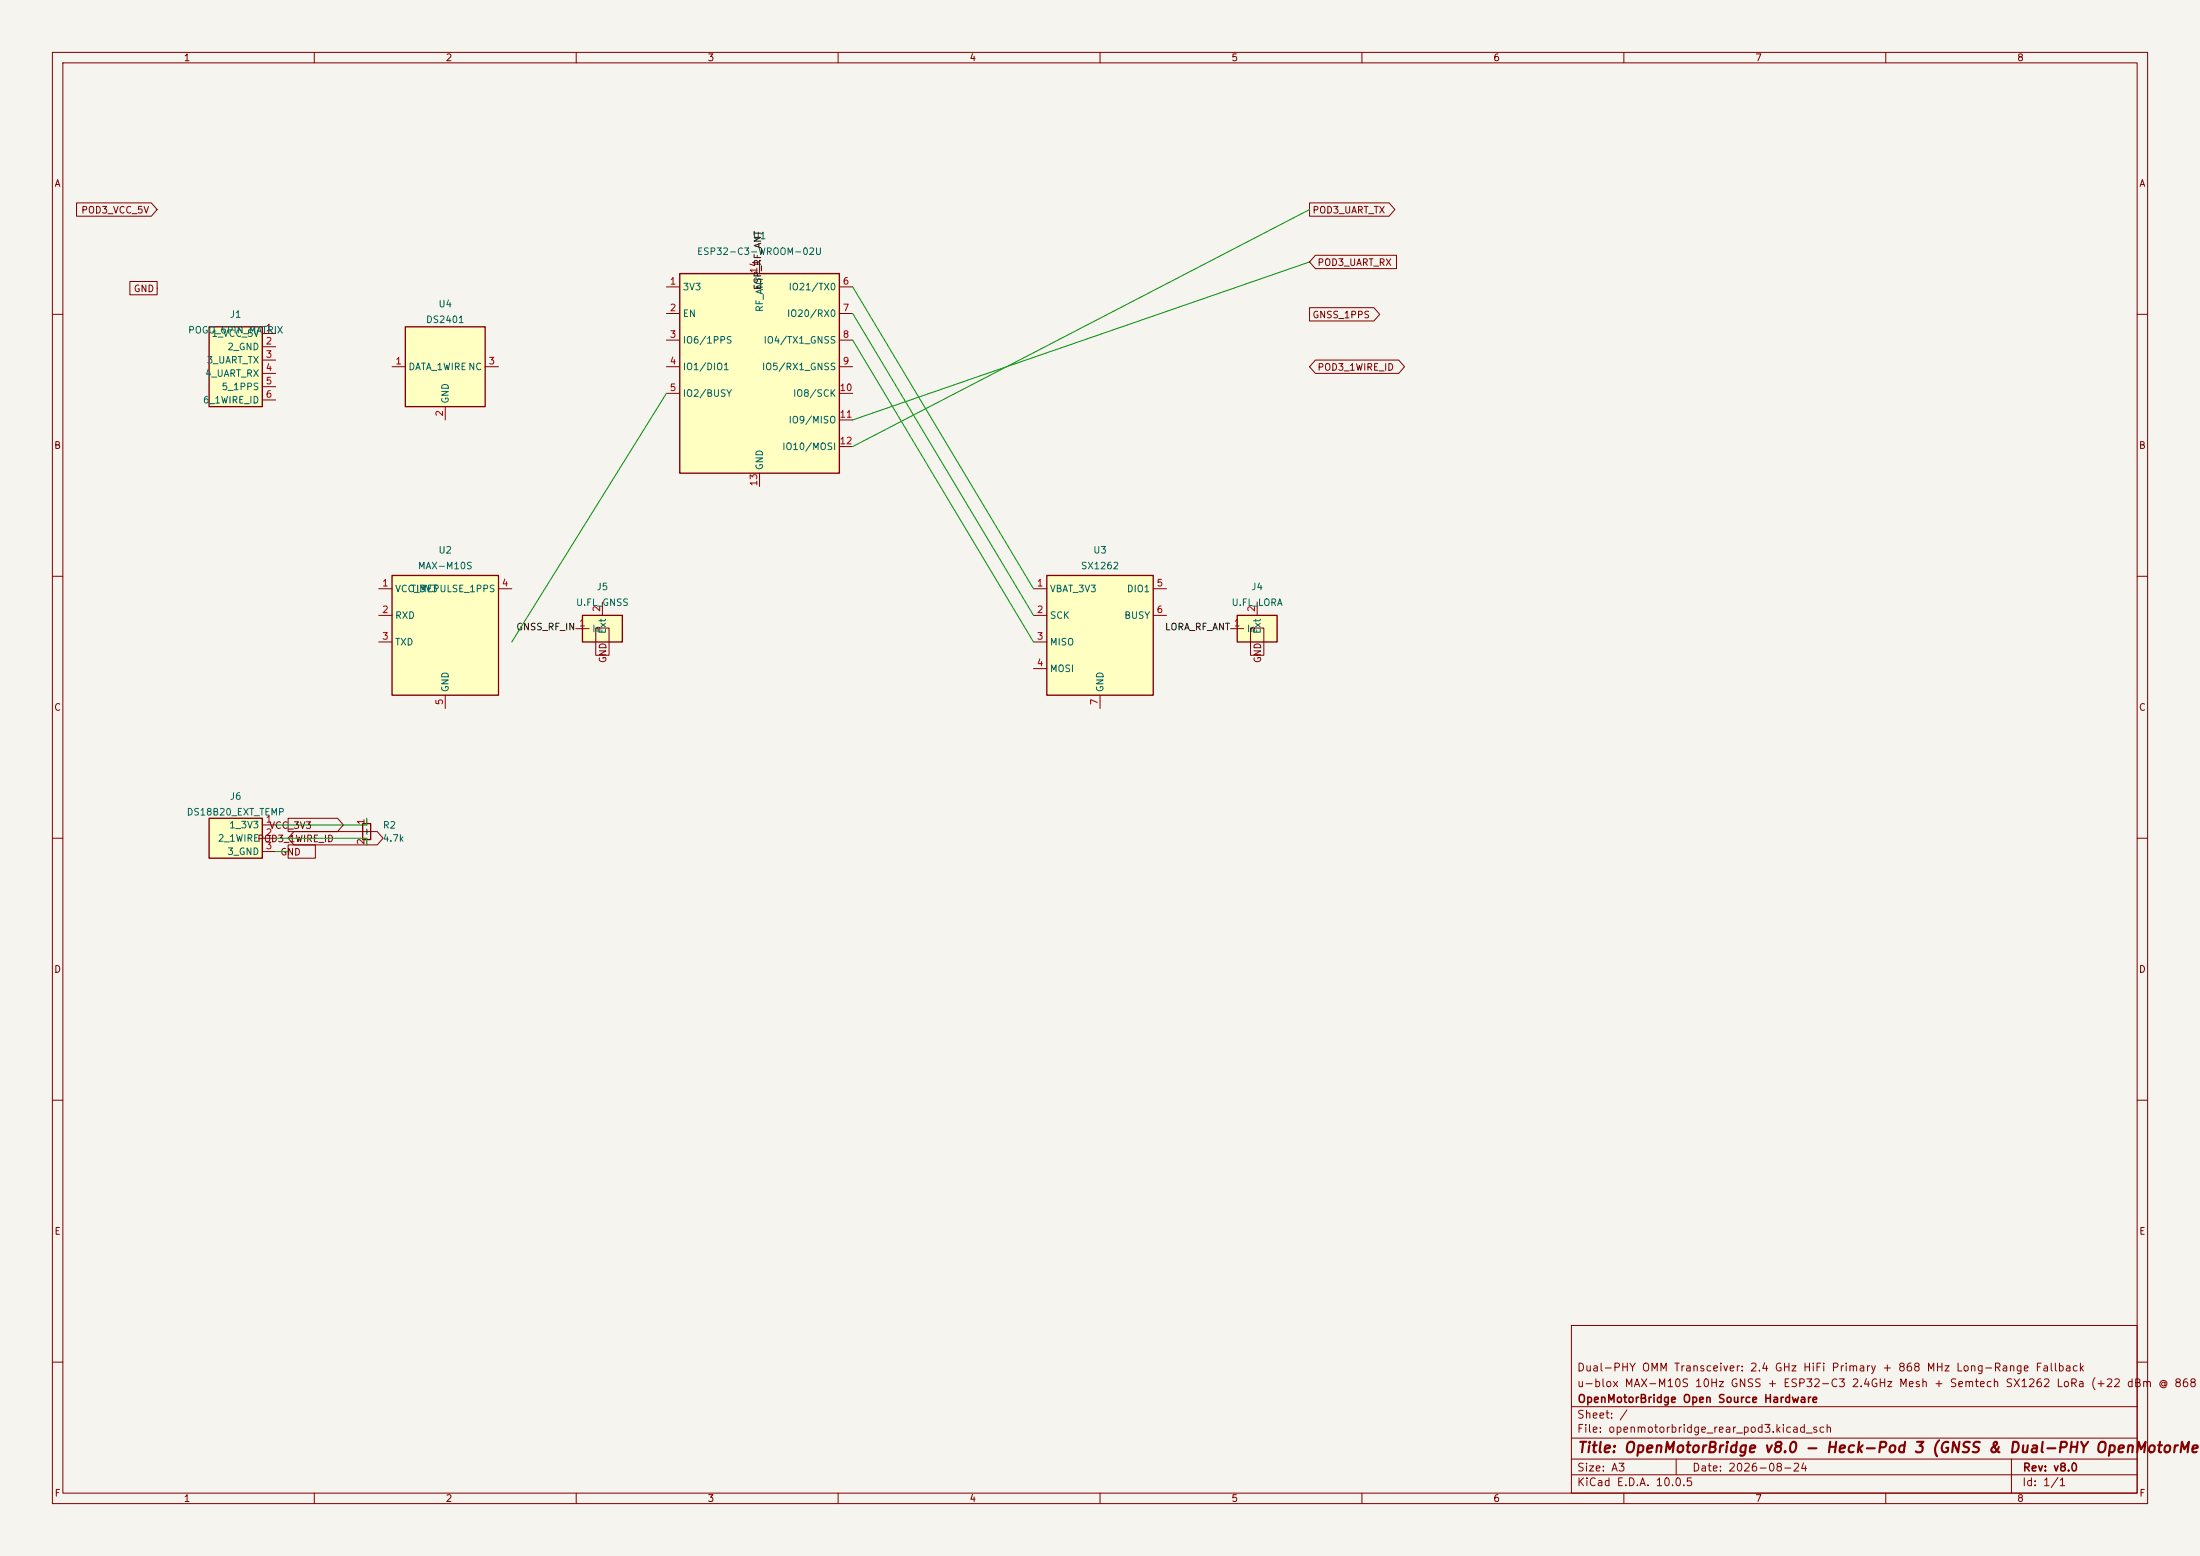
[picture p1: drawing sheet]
(kicad_sch
 (version 20260306)
 (generator "eeschema")
 (generator_version "10.0")
 (paper "A3")
 (title_block
  (title "OpenMotorBridge v8.0 - Heck-Pod 3 (GNSS & Dual-PHY OpenMotorMesh)")
  (date "2026-08-24")
  (rev "v8.0")
  (company "OpenMotorBridge Open Source Hardware")
  (comment 1 "u-blox MAX-M10S 10Hz GNSS + ESP32-C3 2.4GHz Mesh + Semtech SX1262 LoRa (+22 dBm @ 868 MHz)")
  (comment 2 "Dual-PHY OMM Transceiver: 2.4 GHz HiFi Primary + 868 MHz Long-Range Fallback"))
 (lib_symbols
  (symbol "Device:C_Small"
   (pin passive line (at 0 2.54 270) (length 1.27) (name "~" (effects (font (size 1.27 1.27)))) (number "1" (effects (font (size 1.27 1.27)))))
   (pin passive line (at 0 -2.54 90) (length 1.27) (name "~" (effects (font (size 1.27 1.27)))) (number "2" (effects (font (size 1.27 1.27)))))
   (property "Reference" "C" (at 1.905 0 0) (effects (font (size 1.27 1.27)) (justify left)))
   (property "Value" "C_Small" (at 1.905 -1.905 0) (effects (font (size 1.27 1.27)) (justify left)))
   (symbol "C_Small_0_1"
    (polyline (pts (xy -1.524 -0.635) (xy 1.524 -0.635)) (stroke (width 0.254) (type solid)) (fill (type none)))
    (polyline (pts (xy -1.524 0.635) (xy 1.524 0.635)) (stroke (width 0.254) (type solid)) (fill (type none)))))
  (symbol "RF_Module:ESP32-C3-WROOM-02"
   (pin power_in line (at -17.78 15.24 0) (length 2.54) (name "3V3" (effects (font (size 1.27 1.27)))) (number "1" (effects (font (size 1.27 1.27)))))
   (pin input line (at -17.78 10.16 0) (length 2.54) (name "EN" (effects (font (size 1.27 1.27)))) (number "2" (effects (font (size 1.27 1.27)))))
   (pin input line (at -17.78 5.08 0) (length 2.54) (name "IO6/1PPS" (effects (font (size 1.27 1.27)))) (number "3" (effects (font (size 1.27 1.27)))))
   (pin input line (at -17.78 0 0) (length 2.54) (name "IO1/DIO1" (effects (font (size 1.27 1.27)))) (number "4" (effects (font (size 1.27 1.27)))))
   (pin input line (at -17.78 -5.08 0) (length 2.54) (name "IO2/BUSY" (effects (font (size 1.27 1.27)))) (number "5" (effects (font (size 1.27 1.27)))))
   (pin output line (at 17.78 15.24 180) (length 2.54) (name "IO21/TX0" (effects (font (size 1.27 1.27)))) (number "6" (effects (font (size 1.27 1.27)))))
   (pin input line (at 17.78 10.16 180) (length 2.54) (name "IO20/RX0" (effects (font (size 1.27 1.27)))) (number "7" (effects (font (size 1.27 1.27)))))
   (pin output line (at 17.78 5.08 180) (length 2.54) (name "IO4/TX1_GNSS" (effects (font (size 1.27 1.27)))) (number "8" (effects (font (size 1.27 1.27)))))
   (pin input line (at 17.78 0 180) (length 2.54) (name "IO5/RX1_GNSS" (effects (font (size 1.27 1.27)))) (number "9" (effects (font (size 1.27 1.27)))))
   (pin output line (at 17.78 -5.08 180) (length 2.54) (name "IO8/SCK" (effects (font (size 1.27 1.27)))) (number "10" (effects (font (size 1.27 1.27)))))
   (pin input line (at 17.78 -10.16 180) (length 2.54) (name "IO9/MISO" (effects (font (size 1.27 1.27)))) (number "11" (effects (font (size 1.27 1.27)))))
   (pin output line (at 17.78 -15.24 180) (length 2.54) (name "IO10/MOSI" (effects (font (size 1.27 1.27)))) (number "12" (effects (font (size 1.27 1.27)))))
   (pin power_in line (at 0 -22.86 90) (length 2.54) (name "GND" (effects (font (size 1.27 1.27)))) (number "13" (effects (font (size 1.27 1.27)))))
   (pin bidirectional line (at 0 20.32 270) (length 2.54) (name "RF_ANT" (effects (font (size 1.27 1.27)))) (number "14" (effects (font (size 1.27 1.27)))))
   (property "Reference" "U1" (at -15.24 20.32 0) (effects (font (size 1.27 1.27)) (justify left)))
   (property "Value" "ESP32-C3-WROOM-02U" (at -15.24 -20.32 0) (effects (font (size 1.27 1.27)) (justify left)))
   (property "Footprint" "RF_Module:ESP32-C3-WROOM-02" (at 0 0 0) (effects (font (size 1.27 1.27)) hide))
   (property "LCSC" "C2934561" (at 0 0 0) (effects (font (size 1.27 1.27)) hide))
   (symbol "ESP32-C3-WROOM-02_0_1"
    (rectangle (start -15.24 17.78) (end 15.24 -20.32) (stroke (width 0.254) (type solid)) (fill (type background)))))
  (symbol "RF_GPS:u-blox_MAX-M10S"
   (pin power_in line (at -12.7 7.62 0) (length 2.54) (name "VCC_3V3" (effects (font (size 1.27 1.27)))) (number "1" (effects (font (size 1.27 1.27)))))
   (pin input line (at -12.7 2.54 0) (length 2.54) (name "RXD" (effects (font (size 1.27 1.27)))) (number "2" (effects (font (size 1.27 1.27)))))
   (pin output line (at -12.7 -2.54 0) (length 2.54) (name "TXD" (effects (font (size 1.27 1.27)))) (number "3" (effects (font (size 1.27 1.27)))))
   (pin output line (at 12.7 7.62 180) (length 2.54) (name "TIMEPULSE_1PPS" (effects (font (size 1.27 1.27)))) (number "4" (effects (font (size 1.27 1.27)))))
   (pin power_in line (at 0 -15.24 90) (length 2.54) (name "GND" (effects (font (size 1.27 1.27)))) (number "5" (effects (font (size 1.27 1.27)))))
   (property "Reference" "U2" (at -10.16 12.7 0) (effects (font (size 1.27 1.27)) (justify left)))
   (property "Value" "MAX-M10S" (at -10.16 -12.7 0) (effects (font (size 1.27 1.27)) (justify left)))
   (property "Footprint" "RF_GPS:u-blox_MAX-M10S" (at 0 0 0) (effects (font (size 1.27 1.27)) hide))
   (property "LCSC" "C2911220" (at 0 0 0) (effects (font (size 1.27 1.27)) hide))
   (symbol "u-blox_MAX-M10S_0_1"
    (rectangle (start -10.16 10.16) (end 10.16 -12.7) (stroke (width 0.254) (type solid)) (fill (type background)))))
  (symbol "RF_Transceiver:SX1262"
   (pin power_in line (at -12.7 7.62 0) (length 2.54) (name "VBAT_3V3" (effects (font (size 1.27 1.27)))) (number "1" (effects (font (size 1.27 1.27)))))
   (pin input line (at -12.7 2.54 0) (length 2.54) (name "SCK" (effects (font (size 1.27 1.27)))) (number "2" (effects (font (size 1.27 1.27)))))
   (pin output line (at -12.7 -2.54 0) (length 2.54) (name "MISO" (effects (font (size 1.27 1.27)))) (number "3" (effects (font (size 1.27 1.27)))))
   (pin input line (at -12.7 -7.62 0) (length 2.54) (name "MOSI" (effects (font (size 1.27 1.27)))) (number "4" (effects (font (size 1.27 1.27)))))
   (pin output line (at 12.7 7.62 180) (length 2.54) (name "DIO1" (effects (font (size 1.27 1.27)))) (number "5" (effects (font (size 1.27 1.27)))))
   (pin output line (at 12.7 2.54 180) (length 2.54) (name "BUSY" (effects (font (size 1.27 1.27)))) (number "6" (effects (font (size 1.27 1.27)))))
   (pin power_in line (at 0 -15.24 90) (length 2.54) (name "GND" (effects (font (size 1.27 1.27)))) (number "7" (effects (font (size 1.27 1.27)))))
   (property "Reference" "U3" (at -10.16 12.7 0) (effects (font (size 1.27 1.27)) (justify left)))
   (property "Value" "SX1262" (at -10.16 -12.7 0) (effects (font (size 1.27 1.27)) (justify left)))
   (property "Footprint" "Package_DFN_QFN:QFN-24-1EP_4x4mm_P0.5mm_EP2.6x2.6mm" (at 0 0 0) (effects (font (size 1.27 1.27)) hide))
   (property "LCSC" "C2681387" (at 0 0 0) (effects (font (size 1.27 1.27)) hide))
   (symbol "SX1262_0_1"
    (rectangle (start -10.16 10.16) (end 10.16 -12.7) (stroke (width 0.254) (type solid)) (fill (type background)))))
  (symbol "Connector:Conn_01x06"
   (pin power_out line (at 7.62 6.35 180) (length 2.54) (name "1_VCC_5V" (effects (font (size 1.27 1.27)))) (number "1" (effects (font (size 1.27 1.27)))))
   (pin power_out line (at 7.62 3.81 180) (length 2.54) (name "2_GND" (effects (font (size 1.27 1.27)))) (number "2" (effects (font (size 1.27 1.27)))))
   (pin output line (at 7.62 1.27 180) (length 2.54) (name "3_UART_TX" (effects (font (size 1.27 1.27)))) (number "3" (effects (font (size 1.27 1.27)))))
   (pin input line (at 7.62 -1.27 180) (length 2.54) (name "4_UART_RX" (effects (font (size 1.27 1.27)))) (number "4" (effects (font (size 1.27 1.27)))))
   (pin output line (at 7.62 -3.81 180) (length 2.54) (name "5_1PPS" (effects (font (size 1.27 1.27)))) (number "5" (effects (font (size 1.27 1.27)))))
   (pin bidirectional line (at 7.62 -6.35 180) (length 2.54) (name "6_1WIRE_ID" (effects (font (size 1.27 1.27)))) (number "6" (effects (font (size 1.27 1.27)))))
   (property "Reference" "J1" (at -5.08 8.89 0) (effects (font (size 1.27 1.27)) (justify left)))
   (property "Value" "POGO_6PIN_MATRIX" (at -5.08 -8.89 0) (effects (font (size 1.27 1.27)) (justify left)))
   (property "Footprint" "Connector_PinHeader_2.54mm:PinHeader_1x06_P2.54mm_Vertical" (at 0 0 0) (effects (font (size 1.27 1.27)) hide))
   (property "LCSC" "C224376" (at 0 0 0) (effects (font (size 1.27 1.27)) hide))
   (symbol "Conn_01x06_0_1"
    (rectangle (start -5.08 7.62) (end 5.08 -7.62) (stroke (width 0.254) (type solid)) (fill (type background)))))
  (symbol "Memory_EEPROM:DS2401P"
   (pin passive line (at -10.16 0 0) (length 2.54) (name "DATA_1WIRE" (effects (font (size 1.27 1.27)))) (number "1" (effects (font (size 1.27 1.27)))))
   (pin power_in line (at 0 -10.16 90) (length 2.54) (name "GND" (effects (font (size 1.27 1.27)))) (number "2" (effects (font (size 1.27 1.27)))))
   (pin passive line (at 10.16 0 180) (length 2.54) (name "NC" (effects (font (size 1.27 1.27)))) (number "3" (effects (font (size 1.27 1.27)))))
   (property "Reference" "U4" (at -7.62 8.89 0) (effects (font (size 1.27 1.27)) (justify left)))
   (property "Value" "DS2401" (at -7.62 -8.89 0) (effects (font (size 1.27 1.27)) (justify left)))
   (property "Footprint" "Package_TO_SOT_SMD:SOT-23" (at 0 0 0) (effects (font (size 1.27 1.27)) hide))
   (property "LCSC" "C2834570" (at 0 0 0) (effects (font (size 1.27 1.27)) hide))
   (symbol "DS2401P_0_1"
    (rectangle (start -7.62 7.62) (end 7.62 -7.62) (stroke (width 0.254) (type solid)) (fill (type background)))))
  (symbol "Connector:Conn_01x03"
   (pin power_out line (at 7.62 2.54 180) (length 2.54) (name "1_3V3" (effects (font (size 1.27 1.27)))) (number "1" (effects (font (size 1.27 1.27)))))
   (pin bidirectional line (at 7.62 0 180) (length 2.54) (name "2_1WIRE" (effects (font (size 1.27 1.27)))) (number "2" (effects (font (size 1.27 1.27)))))
   (pin power_out line (at 7.62 -2.54 180) (length 2.54) (name "3_GND" (effects (font (size 1.27 1.27)))) (number "3" (effects (font (size 1.27 1.27)))))
   (property "Reference" "J" (at -5.08 5.08 0) (effects (font (size 1.27 1.27)) (justify left)))
   (property "Value" "Conn_01x03" (at -5.08 -5.08 0) (effects (font (size 1.27 1.27)) (justify left)))
   (property "Footprint" "Connector_JST:JST_SH_SM03B-SRSS-TB_1x03-1MP_P1.00mm_Horizontal" (at 0 0 0) (effects (font (size 1.27 1.27)) hide))
   (property "LCSC" "C136656" (at 0 0 0) (effects (font (size 1.27 1.27)) hide))
   (symbol "Conn_01x03_0_1"
    (rectangle (start -5.08 3.81) (end 5.08 -3.81) (stroke (width 0.254) (type solid)) (fill (type background)))))
  (symbol "Device:R_Small"
   (pin passive line (at 0 2.54 270) (length 1.27) (name "~" (effects (font (size 1.27 1.27)))) (number "1" (effects (font (size 1.27 1.27)))))
   (pin passive line (at 0 -2.54 90) (length 1.27) (name "~" (effects (font (size 1.27 1.27)))) (number "2" (effects (font (size 1.27 1.27)))))
   (property "Reference" "R" (at 1.905 0 0) (effects (font (size 1.27 1.27)) (justify left)))
   (property "Value" "R_Small" (at 1.905 -1.905 0) (effects (font (size 1.27 1.27)) (justify left)))
   (property "Footprint" "Resistor_SMD:R_0603_1608Metric" (at 0 0 0) (effects (font (size 1.27 1.27)) hide))
   (symbol "R_Small_0_1"
    (rectangle (start -0.762 1.524) (end 0.762 -1.524) (stroke (width 0.254) (type solid)) (fill (type none)))))
  (symbol "Connector_Coaxial:U.FL"
   (pin bidirectional line (at -5.08 0 0) (length 2.54) (name "In" (effects (font (size 1.27 1.27)))) (number "1" (effects (font (size 1.27 1.27)))))
   (pin power_in line (at 0 5.08 270) (length 2.54) (name "Ext" (effects (font (size 1.27 1.27)))) (number "2" (effects (font (size 1.27 1.27)))))
   (property "Reference" "J" (at -5.08 3.81 0) (effects (font (size 1.27 1.27)) (justify left)))
   (property "Value" "U.FL" (at -5.08 -3.81 0) (effects (font (size 1.27 1.27)) (justify left)))
   (property "Footprint" "Connector_Coaxial:U.FL_Hirose_U.FL-R-SMT-1_Vertical" (at 0 0 0) (effects (font (size 1.27 1.27)) hide))
   (property "LCSC" "C148866" (at 0 0 0) (effects (font (size 1.27 1.27)) hide))
   (symbol "U.FL_0_1"
    (rectangle (start -3.81 2.54) (end 3.81 -2.54) (stroke (width 0.254) (type solid)) (fill (type background))))))

 (global_label "POD3_VCC_5V" (shape input) (at 30.0 40.0 180) (effects (font (size 1.27 1.27)) (justify right)))
 (global_label "GND" (shape passive) (at 30.0 55.0 180) (effects (font (size 1.27 1.27)) (justify right)))
 (global_label "POD3_UART_TX" (shape output) (at 250.0 40.0 0) (effects (font (size 1.27 1.27)) (justify left)))
 (global_label "POD3_UART_RX" (shape input) (at 250.0 50.0 0) (effects (font (size 1.27 1.27)) (justify left)))
 (global_label "GNSS_1PPS" (shape output) (at 250.0 60.0 0) (effects (font (size 1.27 1.27)) (justify left)))
 (global_label "POD3_1WIRE_ID" (shape bidirectional) (at 250.0 70.0 0) (effects (font (size 1.27 1.27)) (justify left)))

 (symbol (lib_id "Connector:Conn_01x06") (at 45.0 70.0 0) (unit 1)
  (in_bom yes) (on_board yes) (dnp no)
  (property "Reference" "J1" (at 45.0 60.0 0) (effects (font (size 1.27 1.27))))
  (property "Value" "POGO_6PIN_MATRIX" (at 45.0 63.0 0) (effects (font (size 1.27 1.27))))
  (pin "1")
  (pin "2")
  (pin "3")
  (pin "4")
  (pin "5")
  (pin "6"))

 (symbol (lib_id "Memory_EEPROM:DS2401P") (at 85.0 70.0 0) (unit 1)
  (in_bom yes) (on_board yes) (dnp no)
  (property "Reference" "U4" (at 85.0 58.0 0) (effects (font (size 1.27 1.27))))
  (property "Value" "DS2401" (at 85.0 61.0 0) (effects (font (size 1.27 1.27))))
  (pin "1")
  (pin "2")
  (pin "3"))

 (symbol (lib_id "RF_GPS:u-blox_MAX-M10S") (at 85.0 120.0 0) (unit 1)
  (in_bom yes) (on_board yes) (dnp no)
  (property "Reference" "U2" (at 85.0 105.0 0) (effects (font (size 1.27 1.27))))
  (property "Value" "MAX-M10S" (at 85.0 108.0 0) (effects (font (size 1.27 1.27))))
  (pin "1")
  (pin "2")
  (pin "3")
  (pin "4")
  (pin "5"))

 (symbol (lib_id "RF_Module:ESP32-C3-WROOM-02") (at 145.0 70.0 0) (unit 1)
  (in_bom yes) (on_board yes) (dnp no)
  (property "Reference" "U1" (at 145.0 45.0 0) (effects (font (size 1.27 1.27))))
  (property "Value" "ESP32-C3-WROOM-02U" (at 145.0 48.0 0) (effects (font (size 1.27 1.27))))
  (pin "1")
  (pin "2")
  (pin "3")
  (pin "4")
  (pin "5")
  (pin "6")
  (pin "7")
  (pin "8")
  (pin "9")
  (pin "10")
  (pin "11")
  (pin "12")
  (pin "13")
  (pin "14"))
 (label "ESP_RF_ANT" (at 145.0 49.68 90) (effects (font (size 1.27 1.27))))

 (symbol (lib_id "RF_Transceiver:SX1262") (at 210.0 120.0 0) (unit 1)
  (in_bom yes) (on_board yes) (dnp no)
  (property "Reference" "U3" (at 210.0 105.0 0) (effects (font (size 1.27 1.27))))
  (property "Value" "SX1262" (at 210.0 108.0 0) (effects (font (size 1.27 1.27))))
  (pin "1")
  (pin "2")
  (pin "3")
  (pin "4")
  (pin "5")
  (pin "6")
  (pin "7"))

 (wire (pts (xy 162.78 85.24) (xy 250.0 40.0)) (stroke (width 0) (type solid)))
 (wire (pts (xy 162.78 80.16) (xy 250.0 50.0)) (stroke (width 0) (type solid)))

 (wire (pts (xy 162.78 64.92) (xy 197.3 122.54)) (stroke (width 0) (type solid)))
 (wire (pts (xy 162.78 59.84) (xy 197.3 117.46)) (stroke (width 0) (type solid)))
 (wire (pts (xy 162.78 54.76) (xy 197.3 112.38)) (stroke (width 0) (type solid)))

 (wire (pts (xy 97.7 122.54) (xy 127.22 75.08)) (stroke (width 0) (type solid)))
 (symbol (lib_id "Connector_Coaxial:U.FL") (at 240.0 120.0 0) (unit 1)
  (in_bom yes) (on_board yes) (dnp no)
  (property "Reference" "J4" (at 240.0 112.0 0) (effects (font (size 1.27 1.27))))
  (property "Value" "U.FL_LORA" (at 240.0 115.0 0) (effects (font (size 1.27 1.27))))
  (pin "1")
  (pin "2"))
 (label "LORA_RF_ANT" (at 234.92 120.0 180) (effects (font (size 1.27 1.27)) (justify right)))
 (global_label "GND" (shape passive) (at 240.0 125.08 270) (effects (font (size 1.27 1.27))))

 (symbol (lib_id "Connector_Coaxial:U.FL") (at 115.0 120.0 0) (unit 1)
  (in_bom yes) (on_board yes) (dnp no)
  (property "Reference" "J5" (at 115.0 112.0 0) (effects (font (size 1.27 1.27))))
  (property "Value" "U.FL_GNSS" (at 115.0 115.0 0) (effects (font (size 1.27 1.27))))
  (pin "1")
  (pin "2"))
 (label "GNSS_RF_IN" (at 109.92 120.0 180) (effects (font (size 1.27 1.27)) (justify right)))
 (global_label "GND" (shape passive) (at 115.0 125.08 270) (effects (font (size 1.27 1.27))))

 (symbol (lib_id "Connector:Conn_01x03") (at 45.0 160.0 0) (unit 1)
  (in_bom yes) (on_board yes) (dnp no)
  (property "Reference" "J6" (at 45.0 152.0 0) (effects (font (size 1.27 1.27))))
  (property "Value" "DS18B20_EXT_TEMP" (at 45.0 155.0 0) (effects (font (size 1.27 1.27))))
  (property "Footprint" "Connector_JST:JST_SH_SM03B-SRSS-TB_1x03-1MP_P1.00mm_Horizontal" (at 0 0 0) (effects (font (size 1.27 1.27)) hide))
  (property "LCSC" "C136656" (at 0 0 0) (effects (font (size 1.27 1.27)) hide))
  (pin "1")
  (pin "2")
  (pin "3"))
 (global_label "VCC_3V3" (shape output) (at 55.0 157.46 0) (effects (font (size 1.27 1.27))))
 (global_label "POD3_1WIRE_ID" (shape bidirectional) (at 55.0 160.0 0) (effects (font (size 1.27 1.27))))
 (global_label "GND" (shape passive) (at 55.0 162.54 0) (effects (font (size 1.27 1.27))))
 (wire (pts (xy 52.62 157.46) (xy 55.0 157.46)) (stroke (width 0) (type solid)))
 (wire (pts (xy 52.62 160.0) (xy 55.0 160.0)) (stroke (width 0) (type solid)))
 (wire (pts (xy 52.62 162.54) (xy 55.0 162.54)) (stroke (width 0) (type solid)))

 (symbol (lib_id "Device:R_Small") (at 70.0 158.73 0) (unit 1)
  (in_bom yes) (on_board yes) (dnp no)
  (property "Reference" "R2" (at 73.0 157.5 0) (effects (font (size 1.27 1.27)) (justify left)))
  (property "Value" "4.7k" (at 73.0 160.0 0) (effects (font (size 1.27 1.27)) (justify left)))
  (property "Footprint" "Resistor_SMD:R_0603_1608Metric" (at 0 0 0) (effects (font (size 1.27 1.27)) hide))
  (property "LCSC" "C23164" (at 0 0 0) (effects (font (size 1.27 1.27)) hide))
  (pin "1")
  (pin "2"))
 (wire (pts (xy 70.0 156.19) (xy 70.0 157.46)) (stroke (width 0) (type solid)))
 (wire (pts (xy 70.0 157.46) (xy 55.0 157.46)) (stroke (width 0) (type solid)))
 (wire (pts (xy 70.0 161.27) (xy 70.0 160.0)) (stroke (width 0) (type solid)))
 (wire (pts (xy 70.0 160.0) (xy 55.0 160.0)) (stroke (width 0) (type solid))))

